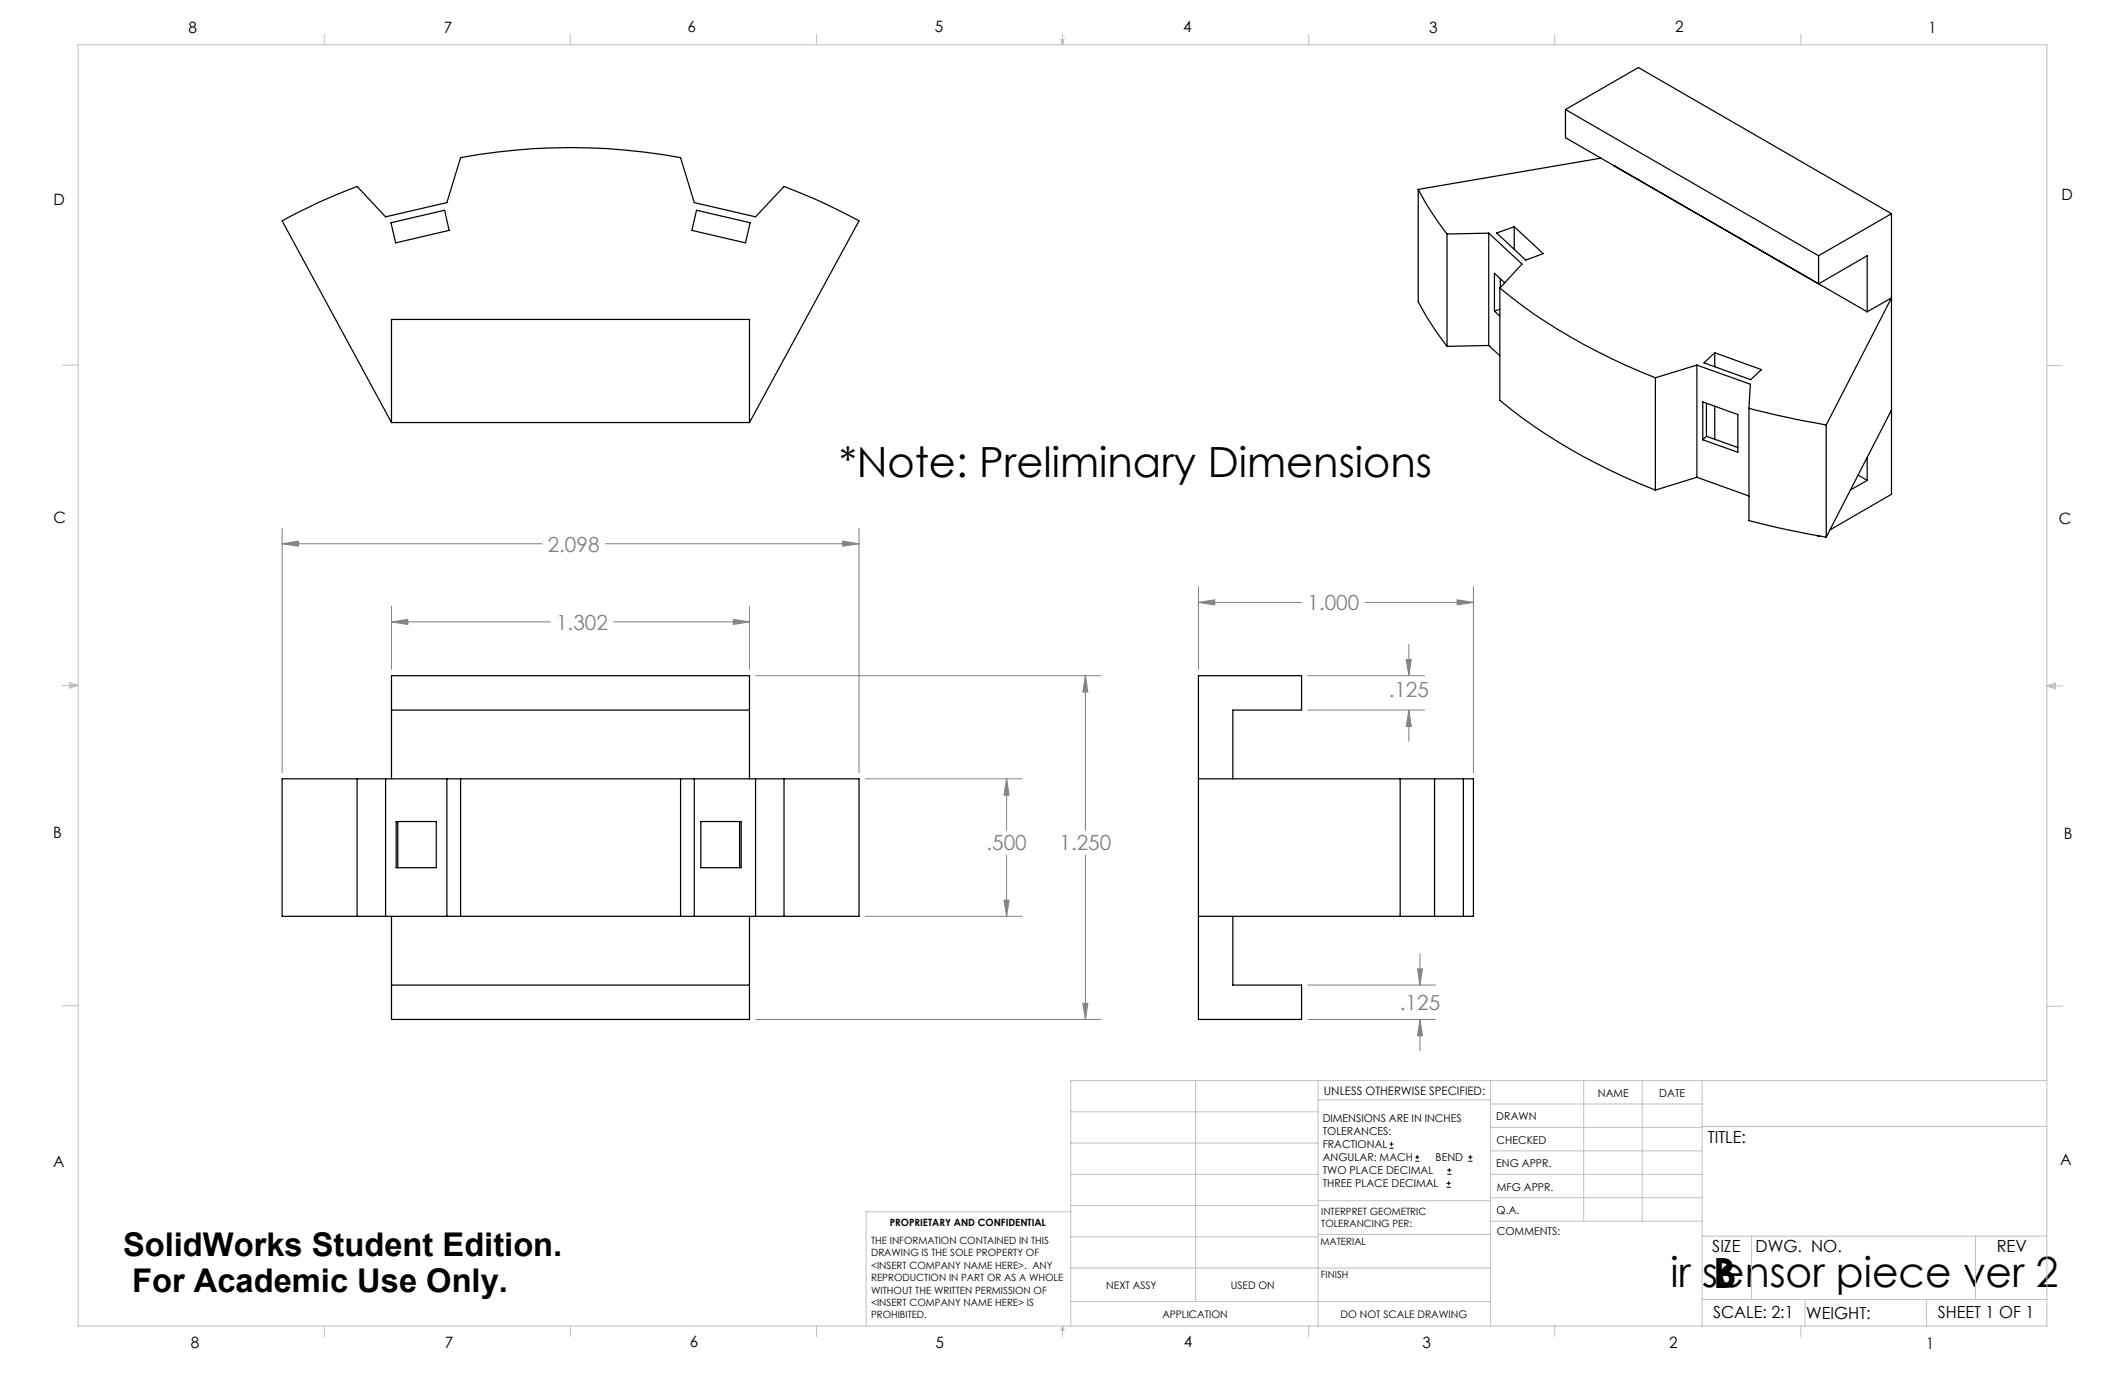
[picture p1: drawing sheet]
<svg xmlns="http://www.w3.org/2000/svg" width="432mm" height="279mm" viewBox="0 0 432 279" stroke-linecap="round" stroke-linejoin="round" font-family="sans-serif">
<g fill="none" stroke="#000" stroke-width=".2">
<path d="M282.3 233.3h.9M282.3 232.5h.9M282.8 232.1v.8M287.6 236h.8M287.6 235.1h.8M288 234.7v.8M294.1 238.6h.8M294.1 237.8h.8M294.5 237.4v.8M298.3 236h.9M298.3 235.1h.9M298.8 234.7v.8"/>
<path d="M293.9 241.3h.9M293.9 240.5h.9M294.4 240v.8"/>
</g>
<g fill="none" stroke="#808080" stroke-width=".2">
<path d="M57.3 110.5l3.3-.5v1zM57.3 107.3v49.7M57.3 110.5h52.8M123 110.5h51.6M171.2 110l3.4 .5-3.4 .5zM174.6 107.3v49.7M243.5 119.2v16.8M299.4 119.2v37.8M79.6 126.4l3.3-.5v1zM79.6 123.2v12.8M79.6 126.4h32.2M124.7 126.4h27.6"/>
<path d="M149 125.9l3.3 .5-3.3 .5zM152.3 123.2v12.8M153.6 137.3h70.1M220.6 137.3l.5 3.3h-1.1zM220.6 137.3v31.4M243.5 122.4l3.3-.5v1zM243.5 122.4h21M265.7 137.3h23.8M277.4 122.4h22M285.7 134h1.1l-.5 3.3zM286.3 131v6.3M296.1 121.9l3.3 .5-3.3 .5z"/>
<path d="M175.8 158.3h31.9M204.5 158.3l.5 3.3h-1zM204.5 158.3v10.4M265.7 144.3h23.8M286.3 144.3l.5 3.3h-1.1zM286.3 144.3v6.3M204.5 173.7v12.5M220.6 173.7v33.5M175.8 186.2h31.9M204 182.9h1l-.5 3.3zM288 196.9h1l-.5 3.3zM288.5 193.8v6.4"/>
<path d="M153.6 207.2h70.1M220 203.9h1.1l-.5 3.3zM265.7 207.2h26M265.7 200.2h26M288.5 207.2l.5 3.3h-1zM288.5 207.2v6.3"/>
</g>
<g fill="none" stroke="#c0c0c0" stroke-width=".2">
<path d="M15.9 9.1h400v260.4h-400zM65.9 6.9v2.2M115.9 6.9v2.2M165.9 6.9v2.2M215.6 8h.6l-.3 1.1zM215.7 8l.2 1.1M215.9 6.9v2.2M216 8l-.1 1.1M265.9 6.9v2.2M315.9 6.9v2.2M365.9 6.9v2.2M12.7 74.2h3.2"/>
<path d="M415.9 74.3h3.2M12.7 139.3h3.2M14.2 139.1l1.7 .2M14.2 138.7l1.7 .6-1.7 .5zM15.9 139.3l-1.7 .3M415.9 139.4h3.2M415.9 139.4l1.8-.6v1.2zM415.9 139.4l1.8 .3M417.7 139.2l-1.8 .2M12.7 204.4h3.2M243 219.6v44.9M267.8 219.6v49.9"/>
<path d="M302.9 219.6v49.9M321.8 219.6v28.5M333.7 219.6v28.5M345.9 219.6v49.9M415.9 204.5h3.2M415.9 219.6h-198.3v49.9M217.6 238.6h50.2M217.6 232.3h50.2M217.6 225.9h50.2M267.8 223.5h35.1M302.9 233.9h43M302.9 229.1h43"/>
<path d="M302.9 224.3h43M302.9 238.6h43M345.9 228.9h70M217.6 257.7h85.3M217.6 251.3h50.2M217.6 245h50.2M217.6 246.2h-41.6v23.3M267.8 250.8h35.1M267.8 244h35.1M302.9 248.1h43M302.9 243.4h43M345.9 251.2h70"/>
<path d="M355.9 251.2v12.9M401.4 251.2v12.9M65.9 269.5v2.1M115.9 269.5v2.1M165.9 269.5v2.1M215.9 269.5v2.1M215.9 269.5l.3 .8h-.6zM217.6 264.5h85.3M265.9 269.5v2.1M315.9 269.5v2.1M345.9 264.1h70M365.9 269.5v2.1"/>
<path d="M366.8 264.1v5.4M391.5 264.1v5.4"/>
</g>
<path d="M204.5 158.3l.5 3.3h-1zM204 182.9h1l-.5 3.3zM220.6 137.3l.5 3.3h-1.1zM220 203.9h1.1l-.5 3.3zM149 125.9l3.3 .5-3.3 .5zM79.6 126.4l3.3-.5v1zM57.3 110.5l3.3-.5v1zM171.2 110l3.4 .5-3.4 .5zM285.7 134h1.1l-.5 3.3zM286.3 144.3l.5 3.3h-1.1zM288 196.9h1l-.5 3.3zM288.5 207.2l.5 3.3h-1zM243.5 122.4l3.3-.5v1zM296.1 121.9l3.3 .5-3.3 .5z" fill="#808080"/>
<g fill="none" stroke="#000" stroke-width=".25">
<path d="M288.2 38.5a61.8 61.8 0 0 0 5.8 9.1M288.2 38.5v22.8a61.8 61.8 0 0 0 5.8 9.1M318.1 22.3l51.4 29.7M318.1 22.3l14.8-8.6 51.5 29.7M318.1 22.3v5.7l51.4 29.7M325.3 32.1l-37.1 6.4M328 33.7h.1M328 33.7l51.4 29.7M79.4 45.3l10.9-2.6 1 4.1-10.9 2.6zM141.5 42.7l10.9 2.6-.9 4.1-10.9-2.6zM294 47.6v22.8M302.5 47.4l6.8 6.3-4.5 4.8"/>
<path d="M302.5 47.4l-8.5 .2M302.5 47.4v22.8M304.1 47.3l3.6-1.2 5.9 5.4-3.6 1.3zM304.8 58.5a116 116 0 0 0 31.6 18.3M304.8 58.5v22.9a116 116 0 0 0 31.6 18.2M304.9 56.7v1.7M305.8 57.5l-2.1-2v7.7M307.7 46.1v4.6M369.5 52v5.7M369.5 57.7l9.9-5.7v11.4M384.4 43.4v57l-12.5 7.3M384.4 43.4l-14.9 8.6"/>
<path d="M302.5 70.2l2.3 2.1M302.5 70.2l-8.5 .2M303.7 63.2l1.1 1M304.8 62.8l-1.1 .4M336.4 76.8v22.8M344.8 74.2l10.9 3.9-.3 4.9M344.8 74.2l-8.4 2.6M344.8 74.2v22.8M346.3 73.7l2.1-2 9.5 3.4-2.2 2.1zM348.4 71.7v2.8M379.4 63.4l5-2.9-13.3 25.9M79.6 85.9l-22.3-41a111.6 111.6 0 0 1 15.3-7l5.8 6.2 12.4-2.9 2.8-9.2a123.1 123.1 0 0 1 44.7 0l2.8 9.2 12.4 2.9 5.8-6.2a117 117 0 0 1 15.3 7l-22.3 41"/>
<path d="M79.6 85.9v-21h72.7v21M79.6 85.9h72.7M344.8 97l10.6 3.8M344.8 97l-8.4 2.6M346 81.7l7.1 2.5v7.7l-7.1-2.5zM346.7 88.7l-.7 .7M346.7 82v6.7M346.7 88.7l6.4 2.2M348.4 82.5v6.8M355.4 83a206 206 0 0 0 15.7 3.4M355.4 83v22.8a185.5 185.5 0 0 0 15.7 3.3M371.1 86.4v22.7"/>
<path d="M377.6 96.5l1.8 1.1M379.4 93v4.6M379.4 97.6l-3.4 2M384.4 83.3l-13.3 25.8M355.2 100.7l.2 .1M369.3 108.8l.2 .2M369.5 108.9v.1M369.7 108.9l-.2 .1M72.6 158.3h-15.3v27.9h15.3M72.6 158.3h21M72.6 158.3v27.9M78.4 158.3v27.9"/>
<path d="M79.6 158.3v-21h72.7v21M79.6 144.3h72.7M90.8 158.3v27.9M93.6 158.3h44.7M93.6 158.3v27.9M138.3 158.3v27.9M138.3 158.3h21M141.1 158.3v27.9M153.5 158.3v27.9M159.3 158.3h15.3v27.9h-15.3M159.3 158.3v27.9M243.5 158.3h41"/>
<path d="M250.5 158.3v-14h14v-7h-21v69.9h21v-7h-14v-14M284.5 158.3h7M284.5 158.3v27.9M291.5 158.3h5.9M291.5 158.3v27.9M297.4 158.3h2v27.9h-2M297.4 158.3v27.9M80.5 166.9h8.2v9.4h-8.2zM80.8 166.9v9.4M142.4 166.9h8.2v9.4h-8.2zM150.3 166.9v9.4M72.6 186.2h21"/>
<path d="M79.6 186.2v21h72.7v-21M93.6 186.2h44.7M138.3 186.2h21M243.5 186.2h41M284.5 186.2h7M291.5 186.2h5.9M79.6 200.2h72.7"/>
</g>
<g font-size="8.5">
<text x="170.5" y="97">*Note: Preliminary Dimensions</text>
<text x="339.4" y="261.6">ir sensor piece ver 2</text>
<text x="348.1" y="261.8">B</text>
</g>
<g font-size="6.6">
<text x="25" y="255.3">SolidWorks Student Edition.</text>
<text x="26.8" y="262.5">For Academic Use Only.</text>
</g>
<g font-size="4.2" fill="#808080">
<text x="111.3" y="112.1">2.098</text>
<text x="265.7" y="124">1.000</text>
<text x="113" y="128">1.302</text>
<text x="282.2" y="141.6">.125</text>
<text x="200.4" y="172.8">.500</text>
<text x="215.3" y="172.8">1.250</text>
<text x="284.4" y="205.2">.125</text>
</g>
<g font-size="3.4">
<text x="347.1" y="232.3">TITLE:</text>
<text x="347.9" y="254.3">SIZE</text>
<text x="356.7" y="254.4">DWG. NO.</text>
<text x="405.7" y="254.5">REV</text>
<text x="348.1" y="267.9">SCALE: 2:1</text>
<text x="367" y="268">WEIGHT:</text>
<text x="393.8" y="267.9">SHEET 1 OF 1</text>
</g>
<g font-size="3.2">
<text x="38.3" y="6.7">8</text>
<text x="90.2" y="6.7">7</text>
<text x="139.7" y="6.5">6</text>
<text x="190" y="6.5">5</text>
<text x="240.4" y="6.5">4</text>
<text x="290.4" y="6.7">3</text>
<text x="340.4" y="6.5">2</text>
<text x="391.9" y="6.7">1</text>
<text x="10.9" y="41.6">D</text>
<text x="418.9" y="40.7">D</text>
<text x="10.9" y="106.3">C</text>
<text x="418.4" y="106.4">C</text>
<text x="10.8" y="170.2">B</text>
<text x="419.4" y="170.6">B</text>
<text x="10.8" y="237.2">A</text>
<text x="418.6" y="236.8">A</text>
<text x="38.8" y="273.8">8</text>
<text x="90.4" y="273.8">7</text>
<text x="140.2" y="273.8">6</text>
<text x="190.1" y="273.9">5</text>
<text x="240.5" y="273.8">4</text>
<text x="289" y="273.9">3</text>
<text x="339.1" y="273.8">2</text>
<text x="391.4" y="274.1">1</text>
</g>
<text font-size="2.4" x="269" y="222.4">UNLESS OTHERWISE SPECIFIED:</text>
<g font-size="2.2">
<text x="268.8" y="228">DIMENSIONS ARE IN INCHES</text>
<text x="304.1" y="227.7">DRAWN</text>
<text x="324.7" y="222.9">NAME</text>
<text x="337.2" y="222.9">DATE</text>
<text x="268.8" y="230.6">TOLERANCES:</text>
<text x="268.8" y="233.3">FRACTIONAL</text>
<text x="304.1" y="232.6">CHECKED</text>
<text x="268.8" y="236">ANGULAR: MACH</text>
<text x="268.8" y="238.6">TWO PLACE DECIMAL</text>
<text x="291.7" y="236">BEND</text>
<text x="304" y="237.2">ENG APPR.</text>
<text x="268.8" y="241.3">THREE PLACE DECIMAL</text>
<text x="304.2" y="241.9">MFG APPR.</text>
<text x="304.1" y="246.7">Q.A.</text>
<text x="304.1" y="250.9">COMMENTS:</text>
</g>
<g font-size="2.1">
<text x="224.8" y="262">NEXT ASSY</text>
<text x="250.1" y="261.9">USED ON</text>
<text x="236.2" y="267.8">APPLICATION</text>
<text x="272.4" y="267.8">DO NOT SCALE DRAWING</text>
</g>
<g font-size="2">
<text x="180.8" y="249.2">PROPRIETARY AND CONFIDENTIAL</text>
<text x="268.5" y="246.8">INTERPRET GEOMETRIC</text>
<text x="268.5" y="249.4">TOLERANCING PER:</text>
<text x="177" y="252.8">THE INFORMATION CONTAINED IN THIS</text>
<text x="177" y="255.3">DRAWING IS THE SOLE PROPERTY OF</text>
<text x="177" y="257.8">&lt;INSERT COMPANY NAME HERE&gt;. ANY</text>
<text x="268.3" y="252.9">MATERIAL</text>
<text x="177" y="260.3">REPRODUCTION IN PART OR AS A WHOLE</text>
<text x="177" y="262.9">WITHOUT THE WRITTEN PERMISSION OF</text>
<text x="268.4" y="259.7">FINISH</text>
<text x="177" y="265.4">&lt;INSERT COMPANY NAME HERE&gt; IS</text>
<text x="177" y="267.9">PROHIBITED.</text>
</g>
</svg>
